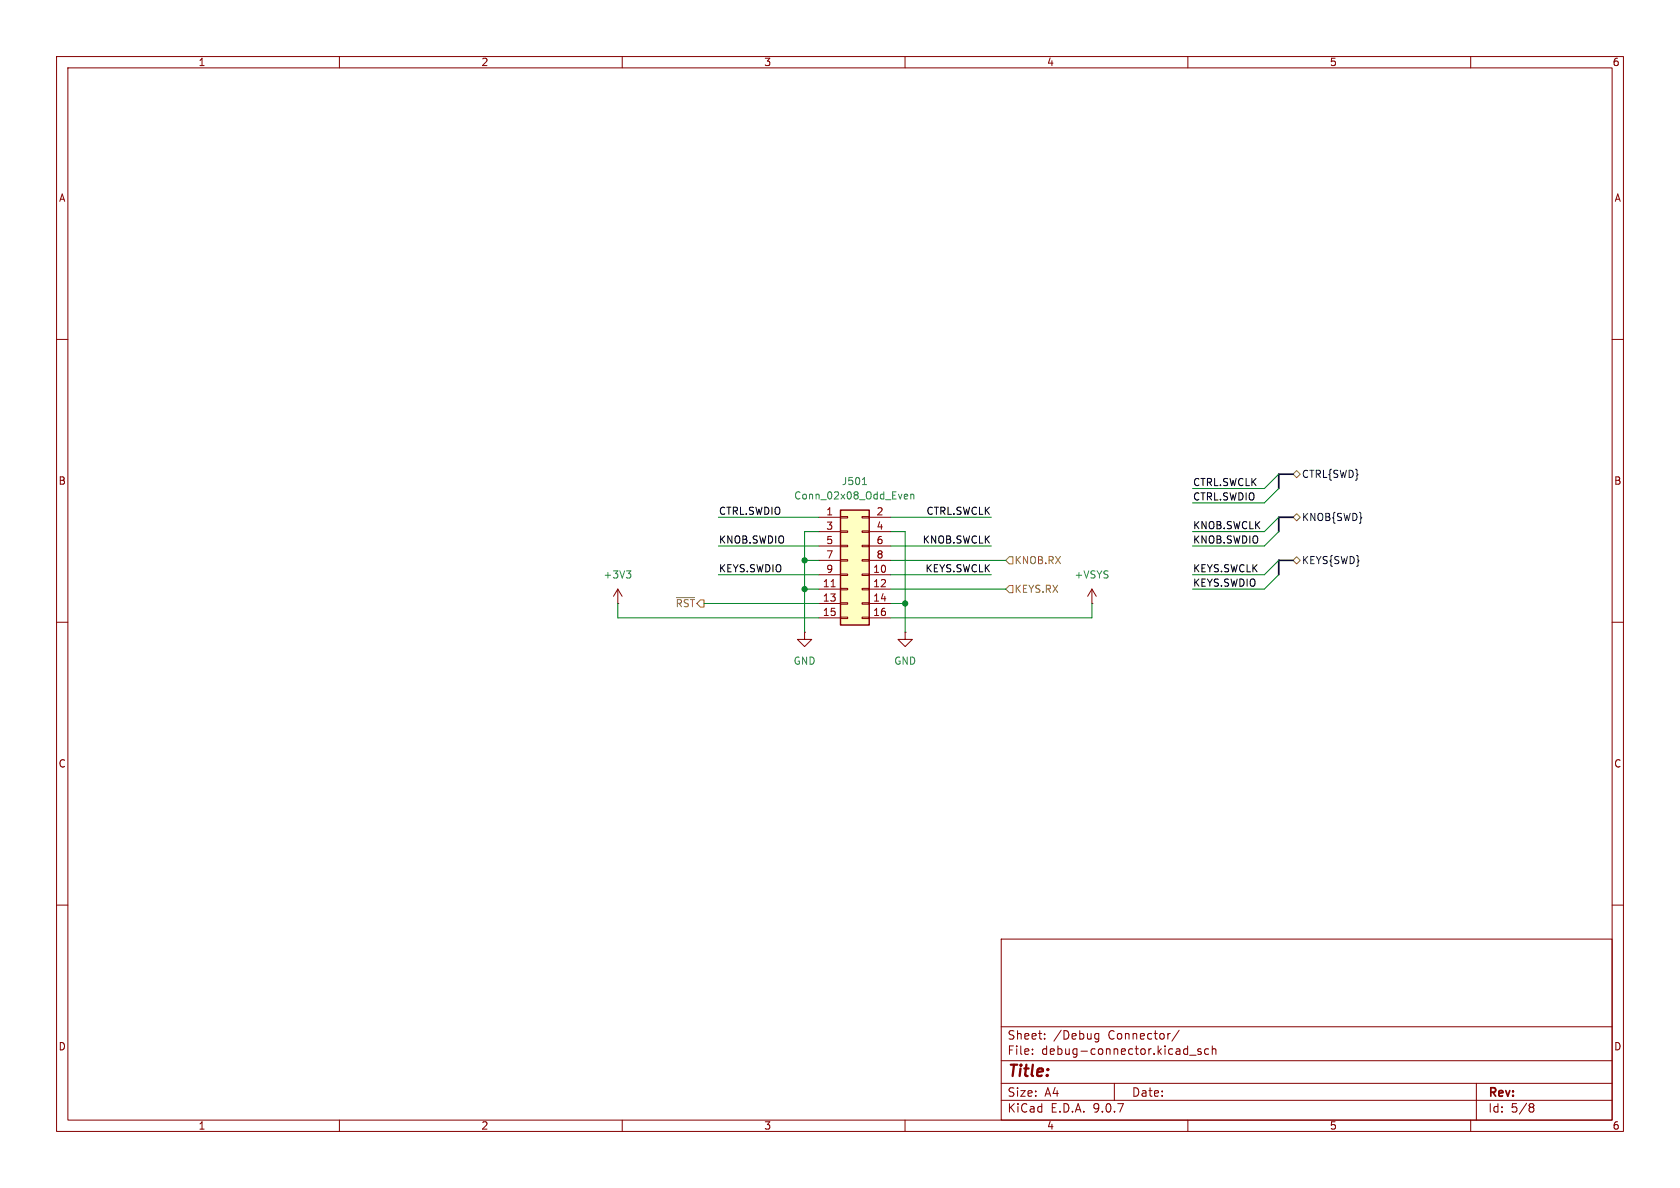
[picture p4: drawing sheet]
(kicad_sch
 (version 20250114)
 (generator "eeschema")
 (generator_version "9.0")
 (paper "A4")
 (lib_symbols
  (symbol "Connector_Generic:Conn_02x08_Odd_Even"
   (pin_names
    (offset 1.016) (hide yes)) (exclude_from_sim no) (in_bom yes) (on_board yes)
   (property "Reference" "J" (at 1.27 10.16 0) (effects (font (size 1.27 1.27))))
   (property "Value" "Conn_02x08_Odd_Even" (at 1.27 -12.7 0) (effects (font (size 1.27 1.27))))
   (property "Footprint" "" (at 0 0 0) (effects (font (size 1.27 1.27)) (hide yes)))
   (property "Datasheet" "~" (at 0 0 0) (effects (font (size 1.27 1.27)) (hide yes)))
   (property "Description" "Generic connector, double row, 02x08, odd/even pin numbering scheme (row 1 odd numbers, row 2 even numbers), script generated (kicad-library-utils/schlib/autogen/connector/)" (at 0 0 0) (effects (font (size 1.27 1.27)) (hide yes)))
   (symbol "Conn_02x08_Odd_Even_1_1"
    (rectangle (start -1.27 8.89) (end 3.81 -11.43) (stroke (width 0.254) (type default)) (fill (type background)))
    (rectangle (start -1.27 7.747) (end 0 7.493) (stroke (width 0.1524) (type default)) (fill (type none)))
    (rectangle (start -1.27 5.207) (end 0 4.953) (stroke (width 0.1524) (type default)) (fill (type none)))
    (rectangle (start -1.27 2.667) (end 0 2.413) (stroke (width 0.1524) (type default)) (fill (type none)))
    (rectangle (start -1.27 0.127) (end 0 -0.127) (stroke (width 0.1524) (type default)) (fill (type none)))
    (rectangle (start -1.27 -2.413) (end 0 -2.667) (stroke (width 0.1524) (type default)) (fill (type none)))
    (rectangle (start -1.27 -4.953) (end 0 -5.207) (stroke (width 0.1524) (type default)) (fill (type none)))
    (rectangle (start -1.27 -7.493) (end 0 -7.747) (stroke (width 0.1524) (type default)) (fill (type none)))
    (rectangle (start -1.27 -10.033) (end 0 -10.287) (stroke (width 0.1524) (type default)) (fill (type none)))
    (rectangle (start 3.81 7.747) (end 2.54 7.493) (stroke (width 0.1524) (type default)) (fill (type none)))
    (rectangle (start 3.81 5.207) (end 2.54 4.953) (stroke (width 0.1524) (type default)) (fill (type none)))
    (rectangle (start 3.81 2.667) (end 2.54 2.413) (stroke (width 0.1524) (type default)) (fill (type none)))
    (rectangle (start 3.81 0.127) (end 2.54 -0.127) (stroke (width 0.1524) (type default)) (fill (type none)))
    (rectangle (start 3.81 -2.413) (end 2.54 -2.667) (stroke (width 0.1524) (type default)) (fill (type none)))
    (rectangle (start 3.81 -4.953) (end 2.54 -5.207) (stroke (width 0.1524) (type default)) (fill (type none)))
    (rectangle (start 3.81 -7.493) (end 2.54 -7.747) (stroke (width 0.1524) (type default)) (fill (type none)))
    (rectangle (start 3.81 -10.033) (end 2.54 -10.287) (stroke (width 0.1524) (type default)) (fill (type none)))
    (pin passive line (at -5.08 7.62 0) (length 3.81) (name "Pin_1" (effects (font (size 1.27 1.27)))) (number "1" (effects (font (size 1.27 1.27)))))
    (pin passive line (at -5.08 5.08 0) (length 3.81) (name "Pin_3" (effects (font (size 1.27 1.27)))) (number "3" (effects (font (size 1.27 1.27)))))
    (pin passive line (at -5.08 2.54 0) (length 3.81) (name "Pin_5" (effects (font (size 1.27 1.27)))) (number "5" (effects (font (size 1.27 1.27)))))
    (pin passive line (at -5.08 0 0) (length 3.81) (name "Pin_7" (effects (font (size 1.27 1.27)))) (number "7" (effects (font (size 1.27 1.27)))))
    (pin passive line (at -5.08 -2.54 0) (length 3.81) (name "Pin_9" (effects (font (size 1.27 1.27)))) (number "9" (effects (font (size 1.27 1.27)))))
    (pin passive line (at -5.08 -5.08 0) (length 3.81) (name "Pin_11" (effects (font (size 1.27 1.27)))) (number "11" (effects (font (size 1.27 1.27)))))
    (pin passive line (at -5.08 -7.62 0) (length 3.81) (name "Pin_13" (effects (font (size 1.27 1.27)))) (number "13" (effects (font (size 1.27 1.27)))))
    (pin passive line (at -5.08 -10.16 0) (length 3.81) (name "Pin_15" (effects (font (size 1.27 1.27)))) (number "15" (effects (font (size 1.27 1.27)))))
    (pin passive line (at 7.62 7.62 180) (length 3.81) (name "Pin_2" (effects (font (size 1.27 1.27)))) (number "2" (effects (font (size 1.27 1.27)))))
    (pin passive line (at 7.62 5.08 180) (length 3.81) (name "Pin_4" (effects (font (size 1.27 1.27)))) (number "4" (effects (font (size 1.27 1.27)))))
    (pin passive line (at 7.62 2.54 180) (length 3.81) (name "Pin_6" (effects (font (size 1.27 1.27)))) (number "6" (effects (font (size 1.27 1.27)))))
    (pin passive line (at 7.62 0 180) (length 3.81) (name "Pin_8" (effects (font (size 1.27 1.27)))) (number "8" (effects (font (size 1.27 1.27)))))
    (pin passive line (at 7.62 -2.54 180) (length 3.81) (name "Pin_10" (effects (font (size 1.27 1.27)))) (number "10" (effects (font (size 1.27 1.27)))))
    (pin passive line (at 7.62 -5.08 180) (length 3.81) (name "Pin_12" (effects (font (size 1.27 1.27)))) (number "12" (effects (font (size 1.27 1.27)))))
    (pin passive line (at 7.62 -7.62 180) (length 3.81) (name "Pin_14" (effects (font (size 1.27 1.27)))) (number "14" (effects (font (size 1.27 1.27)))))
    (pin passive line (at 7.62 -10.16 180) (length 3.81) (name "Pin_16" (effects (font (size 1.27 1.27)))) (number "16" (effects (font (size 1.27 1.27))))))
   (embedded_fonts no))
  (symbol "PWR-SYM:+VSYS"
   (power)
   (pin_numbers (hide yes))
   (pin_names
    (offset 0) (hide yes)) (exclude_from_sim no) (in_bom yes) (on_board yes)
   (property "Reference" "#PWR" (at 0 -3.81 0) (effects (font (size 1.27 1.27)) (hide yes)))
   (property "Value" "+VSYS" (at 0 3.556 0) (effects (font (size 1.27 1.27))))
   (property "Footprint" "" (at 0 0 0) (effects (font (size 1.27 1.27)) (hide yes)))
   (property "Datasheet" "" (at 0 0 0) (effects (font (size 1.27 1.27)) (hide yes)))
   (property "Description" "Power symbol creates a global label with name \"+VSYS\"" (at 0 0 0) (effects (font (size 1.27 1.27)) (hide yes)))
   (symbol "+VSYS_0_1"
    (polyline (pts (xy -0.762 1.27) (xy 0 2.54)) (stroke (width 0) (type default)) (fill (type none)))
    (polyline (pts (xy 0 2.54) (xy 0.762 1.27)) (stroke (width 0) (type default)) (fill (type none)))
    (polyline (pts (xy 0 0) (xy 0 2.54)) (stroke (width 0) (type default)) (fill (type none))))
   (symbol "+VSYS_1_1"
    (pin power_in line (at 0 0 90) (length 0) (name "~" (effects (font (size 1.27 1.27)))) (number "1" (effects (font (size 1.27 1.27))))))
   (embedded_fonts no))
  (symbol "power:+3V3"
   (power)
   (pin_numbers (hide yes))
   (pin_names
    (offset 0) (hide yes)) (exclude_from_sim no) (in_bom yes) (on_board yes)
   (property "Reference" "#PWR" (at 0 -3.81 0) (effects (font (size 1.27 1.27)) (hide yes)))
   (property "Value" "+3V3" (at 0 3.556 0) (effects (font (size 1.27 1.27))))
   (property "Footprint" "" (at 0 0 0) (effects (font (size 1.27 1.27)) (hide yes)))
   (property "Datasheet" "" (at 0 0 0) (effects (font (size 1.27 1.27)) (hide yes)))
   (property "Description" "Power symbol creates a global label with name \"+3V3\"" (at 0 0 0) (effects (font (size 1.27 1.27)) (hide yes)))
   (symbol "+3V3_0_1"
    (polyline (pts (xy -0.762 1.27) (xy 0 2.54)) (stroke (width 0) (type default)) (fill (type none)))
    (polyline (pts (xy 0 2.54) (xy 0.762 1.27)) (stroke (width 0) (type default)) (fill (type none)))
    (polyline (pts (xy 0 0) (xy 0 2.54)) (stroke (width 0) (type default)) (fill (type none))))
   (symbol "+3V3_1_1"
    (pin power_in line (at 0 0 90) (length 0) (name "~" (effects (font (size 1.27 1.27)))) (number "1" (effects (font (size 1.27 1.27))))))
   (embedded_fonts no))
  (symbol "power:GND"
   (power)
   (pin_numbers (hide yes))
   (pin_names
    (offset 0) (hide yes)) (exclude_from_sim no) (in_bom yes) (on_board yes)
   (property "Reference" "#PWR" (at 0 -6.35 0) (effects (font (size 1.27 1.27)) (hide yes)))
   (property "Value" "GND" (at 0 -3.81 0) (effects (font (size 1.27 1.27))))
   (property "Footprint" "" (at 0 0 0) (effects (font (size 1.27 1.27)) (hide yes)))
   (property "Datasheet" "" (at 0 0 0) (effects (font (size 1.27 1.27)) (hide yes)))
   (property "Description" "Power symbol creates a global label with name \"GND\" , ground" (at 0 0 0) (effects (font (size 1.27 1.27)) (hide yes)))
   (symbol "GND_0_1"
    (polyline (pts (xy 0 0) (xy 0 -1.27) (xy 1.27 -1.27) (xy 0 -2.54) (xy -1.27 -1.27) (xy 0 -1.27)) (stroke (width 0) (type default)) (fill (type none))))
   (symbol "GND_1_1"
    (pin power_in line (at 0 0 270) (length 0) (name "~" (effects (font (size 1.27 1.27)))) (number "1" (effects (font (size 1.27 1.27))))))
   (embedded_fonts no)))
 (junction
  (at 142.24 104.14)
  (diameter 0)
  (color 0 0 0 0))
 (junction
  (at 160.02 106.68)
  (diameter 0)
  (color 0 0 0 0))
 (junction
  (at 142.24 99.06)
  (diameter 0)
  (color 0 0 0 0))
 (bus_entry
  (at 226.06 99.06)
  (size -2.54 2.54)
  (stroke (width 0) (type default)))
 (bus_entry
  (at 226.06 93.98)
  (size -2.54 2.54)
  (stroke (width 0) (type default)))
 (bus_entry
  (at 226.06 101.6)
  (size -2.54 2.54)
  (stroke (width 0) (type default)))
 (bus_entry
  (at 226.06 86.36)
  (size -2.54 2.54)
  (stroke (width 0) (type default)))
 (bus_entry
  (at 226.06 91.44)
  (size -2.54 2.54)
  (stroke (width 0) (type default)))
 (bus_entry
  (at 226.06 83.82)
  (size -2.54 2.54)
  (stroke (width 0) (type default)))
 (wire
  (pts (xy 142.24 99.06) (xy 142.24 104.14))
  (stroke (width 0) (type default)))
 (wire
  (pts (xy 210.82 88.9) (xy 223.52 88.9))
  (stroke (width 0) (type default)))
 (bus
  (pts (xy 226.06 99.06) (xy 226.06 101.6))
  (stroke (width 0) (type default)))
 (wire
  (pts (xy 109.22 106.68) (xy 109.22 109.22))
  (stroke (width 0) (type default)))
 (wire
  (pts (xy 142.24 93.98) (xy 142.24 99.06))
  (stroke (width 0) (type default)))
 (wire
  (pts (xy 142.24 104.14) (xy 144.78 104.14))
  (stroke (width 0) (type default)))
 (wire
  (pts (xy 160.02 106.68) (xy 160.02 111.76))
  (stroke (width 0) (type default)))
 (wire
  (pts (xy 142.24 104.14) (xy 142.24 111.76))
  (stroke (width 0) (type default)))
 (wire
  (pts (xy 127 91.44) (xy 144.78 91.44))
  (stroke (width 0) (type default)))
 (wire
  (pts (xy 142.24 99.06) (xy 144.78 99.06))
  (stroke (width 0) (type default)))
 (wire
  (pts (xy 210.82 96.52) (xy 223.52 96.52))
  (stroke (width 0) (type default)))
 (wire
  (pts (xy 157.48 99.06) (xy 177.8 99.06))
  (stroke (width 0) (type default)))
 (wire
  (pts (xy 157.48 104.14) (xy 177.8 104.14))
  (stroke (width 0) (type default)))
 (wire
  (pts (xy 210.82 101.6) (xy 223.52 101.6))
  (stroke (width 0) (type default)))
 (wire
  (pts (xy 157.48 101.6) (xy 175.26 101.6))
  (stroke (width 0) (type default)))
 (wire
  (pts (xy 144.78 93.98) (xy 142.24 93.98))
  (stroke (width 0) (type default)))
 (wire
  (pts (xy 157.48 96.52) (xy 175.26 96.52))
  (stroke (width 0) (type default)))
 (wire
  (pts (xy 124.46 106.68) (xy 144.78 106.68))
  (stroke (width 0) (type default)))
 (bus
  (pts (xy 228.6 83.82) (xy 226.06 83.82))
  (stroke (width 0) (type default)))
 (bus
  (pts (xy 228.6 91.44) (xy 226.06 91.44))
  (stroke (width 0) (type default)))
 (wire
  (pts (xy 160.02 93.98) (xy 160.02 106.68))
  (stroke (width 0) (type default)))
 (wire
  (pts (xy 127 101.6) (xy 144.78 101.6))
  (stroke (width 0) (type default)))
 (bus
  (pts (xy 226.06 83.82) (xy 226.06 86.36))
  (stroke (width 0) (type default)))
 (bus
  (pts (xy 226.06 91.44) (xy 226.06 93.98))
  (stroke (width 0) (type default)))
 (wire
  (pts (xy 157.48 93.98) (xy 160.02 93.98))
  (stroke (width 0) (type default)))
 (wire
  (pts (xy 193.04 106.68) (xy 193.04 109.22))
  (stroke (width 0) (type default)))
 (wire
  (pts (xy 210.82 104.14) (xy 223.52 104.14))
  (stroke (width 0) (type default)))
 (wire
  (pts (xy 127 96.52) (xy 144.78 96.52))
  (stroke (width 0) (type default)))
 (wire
  (pts (xy 157.48 106.68) (xy 160.02 106.68))
  (stroke (width 0) (type default)))
 (wire
  (pts (xy 210.82 86.36) (xy 223.52 86.36))
  (stroke (width 0) (type default)))
 (bus
  (pts (xy 228.6 99.06) (xy 226.06 99.06))
  (stroke (width 0) (type default)))
 (wire
  (pts (xy 109.22 109.22) (xy 144.78 109.22))
  (stroke (width 0) (type default)))
 (wire
  (pts (xy 157.48 91.44) (xy 175.26 91.44))
  (stroke (width 0) (type default)))
 (wire
  (pts (xy 210.82 93.98) (xy 223.52 93.98))
  (stroke (width 0) (type default)))
 (wire
  (pts (xy 193.04 109.22) (xy 157.48 109.22))
  (stroke (width 0) (type default)))
 (label "CTRL.SWDIO"
  (at 210.82 88.9 0)
  (effects (font (size 1.27 1.27)) (justify left bottom)))
 (label "CTRL.SWDIO"
  (at 127 91.44 0)
  (effects (font (size 1.27 1.27)) (justify left bottom)))
 (label "KEYS.SWCLK"
  (at 175.26 101.6 180)
  (effects (font (size 1.27 1.27)) (justify right bottom)))
 (label "KEYS.SWDIO"
  (at 210.82 104.14 0)
  (effects (font (size 1.27 1.27)) (justify left bottom)))
 (label "KNOB.SWCLK"
  (at 210.82 93.98 0)
  (effects (font (size 1.27 1.27)) (justify left bottom)))
 (label "CTRL.SWCLK"
  (at 175.26 91.44 180)
  (effects (font (size 1.27 1.27)) (justify right bottom)))
 (label "KNOB.SWDIO"
  (at 127 96.52 0)
  (effects (font (size 1.27 1.27)) (justify left bottom)))
 (label "KNOB.SWDIO"
  (at 210.82 96.52 0)
  (effects (font (size 1.27 1.27)) (justify left bottom)))
 (label "KEYS.SWCLK"
  (at 210.82 101.6 0)
  (effects (font (size 1.27 1.27)) (justify left bottom)))
 (label "KNOB.SWCLK"
  (at 175.26 96.52 180)
  (effects (font (size 1.27 1.27)) (justify right bottom)))
 (label "KEYS.SWDIO"
  (at 127 101.6 0)
  (effects (font (size 1.27 1.27)) (justify left bottom)))
 (label "CTRL.SWCLK"
  (at 210.82 86.36 0)
  (effects (font (size 1.27 1.27)) (justify left bottom)))
 (hierarchical_label "KEYS.RX"
  (shape input)
  (at 177.8 104.14 0)
  (effects (font (size 1.27 1.27)) (justify left)))
 (hierarchical_label "KEYS{SWD}"
  (shape bidirectional)
  (at 228.6 99.06 0)
  (effects (font (size 1.27 1.27)) (justify left)))
 (hierarchical_label "CTRL{SWD}"
  (shape bidirectional)
  (at 228.6 83.82 0)
  (effects (font (size 1.27 1.27)) (justify left)))
 (hierarchical_label "~{RST}"
  (shape output)
  (at 124.46 106.68 180)
  (effects (font (size 1.27 1.27)) (justify right)))
 (hierarchical_label "KNOB{SWD}"
  (shape bidirectional)
  (at 228.6 91.44 0)
  (effects (font (size 1.27 1.27)) (justify left)))
 (hierarchical_label "KNOB.RX"
  (shape input)
  (at 177.8 99.06 0)
  (effects (font (size 1.27 1.27)) (justify left)))
 (symbol
  (lib_id "Connector_Generic:Conn_02x08_Odd_Even")
  (at 149.86 99.06 0)
  (unit 1)
  (exclude_from_sim no)
  (in_bom yes)
  (on_board yes)
  (dnp no)
  (fields_autoplaced yes)
  (property "Reference" "J501" (at 151.13 85.09 0) (effects (font (size 1.27 1.27))))
  (property "Value" "Conn_02x08_Odd_Even" (at 151.13 87.63 0) (effects (font (size 1.27 1.27))))
  (property "Footprint" "Connector_PinSocket_1.27mm:PinSocket_2x08_P1.27mm_Horizontal" (at 149.86 99.06 0) (effects (font (size 1.27 1.27)) (hide yes)))
  (property "Datasheet" "~" (at 149.86 99.06 0) (effects (font (size 1.27 1.27)) (hide yes)))
  (property "Description" "Generic connector, double row, 02x08, odd/even pin numbering scheme (row 1 odd numbers, row 2 even numbers), script generated (kicad-library-utils/schlib/autogen/connector/)" (at 149.86 99.06 0) (effects (font (size 1.27 1.27)) (hide yes)))
  (pin "6")
  (pin "10")
  (pin "14")
  (pin "16")
  (pin "4")
  (pin "5")
  (pin "7")
  (pin "8")
  (pin "12")
  (pin "2")
  (pin "15")
  (pin "1")
  (pin "3")
  (pin "9")
  (pin "13")
  (pin "11"))
 (symbol
  (lib_id "power:+3V3")
  (at 109.22 106.68 0)
  (unit 1)
  (exclude_from_sim no)
  (in_bom yes)
  (on_board yes)
  (dnp no)
  (fields_autoplaced yes)
  (property "Reference" "#PWR0501" (at 109.22 110.49 0) (effects (font (size 1.27 1.27)) (hide yes)))
  (property "Value" "+3V3" (at 109.22 101.6 0) (effects (font (size 1.27 1.27))))
  (property "Footprint" "" (at 109.22 106.68 0) (effects (font (size 1.27 1.27)) (hide yes)))
  (property "Datasheet" "" (at 109.22 106.68 0) (effects (font (size 1.27 1.27)) (hide yes)))
  (property "Description" "Power symbol creates a global label with name \"+3V3\"" (at 109.22 106.68 0) (effects (font (size 1.27 1.27)) (hide yes)))
  (pin "1"))
 (symbol
  (lib_id "PWR-SYM:+VSYS")
  (at 193.04 106.68 0)
  (unit 1)
  (exclude_from_sim no)
  (in_bom yes)
  (on_board yes)
  (dnp no)
  (fields_autoplaced yes)
  (property "Reference" "#PWR0502" (at 193.04 110.49 0) (effects (font (size 1.27 1.27)) (hide yes)))
  (property "Value" "+VSYS" (at 193.04 101.6 0) (effects (font (size 1.27 1.27))))
  (property "Footprint" "" (at 193.04 106.68 0) (effects (font (size 1.27 1.27)) (hide yes)))
  (property "Datasheet" "" (at 193.04 106.68 0) (effects (font (size 1.27 1.27)) (hide yes)))
  (property "Description" "Power symbol creates a global label with name \"+VSYS\"" (at 193.04 106.68 0) (effects (font (size 1.27 1.27)) (hide yes)))
  (pin "1"))
 (symbol
  (lib_id "power:GND")
  (at 142.24 111.76 0)
  (unit 1)
  (exclude_from_sim no)
  (in_bom yes)
  (on_board yes)
  (dnp no)
  (fields_autoplaced yes)
  (property "Reference" "#PWR0503" (at 142.24 118.11 0) (effects (font (size 1.27 1.27)) (hide yes)))
  (property "Value" "GND" (at 142.24 116.84 0) (effects (font (size 1.27 1.27))))
  (property "Footprint" "" (at 142.24 111.76 0) (effects (font (size 1.27 1.27)) (hide yes)))
  (property "Datasheet" "" (at 142.24 111.76 0) (effects (font (size 1.27 1.27)) (hide yes)))
  (property "Description" "Power symbol creates a global label with name \"GND\" , ground" (at 142.24 111.76 0) (effects (font (size 1.27 1.27)) (hide yes)))
  (pin "1"))
 (symbol
  (lib_id "power:GND")
  (at 160.02 111.76 0)
  (unit 1)
  (exclude_from_sim no)
  (in_bom yes)
  (on_board yes)
  (dnp no)
  (fields_autoplaced yes)
  (property "Reference" "#PWR0504" (at 160.02 118.11 0) (effects (font (size 1.27 1.27)) (hide yes)))
  (property "Value" "GND" (at 160.02 116.84 0) (effects (font (size 1.27 1.27))))
  (property "Footprint" "" (at 160.02 111.76 0) (effects (font (size 1.27 1.27)) (hide yes)))
  (property "Datasheet" "" (at 160.02 111.76 0) (effects (font (size 1.27 1.27)) (hide yes)))
  (property "Description" "Power symbol creates a global label with name \"GND\" , ground" (at 160.02 111.76 0) (effects (font (size 1.27 1.27)) (hide yes)))
  (pin "1")))
